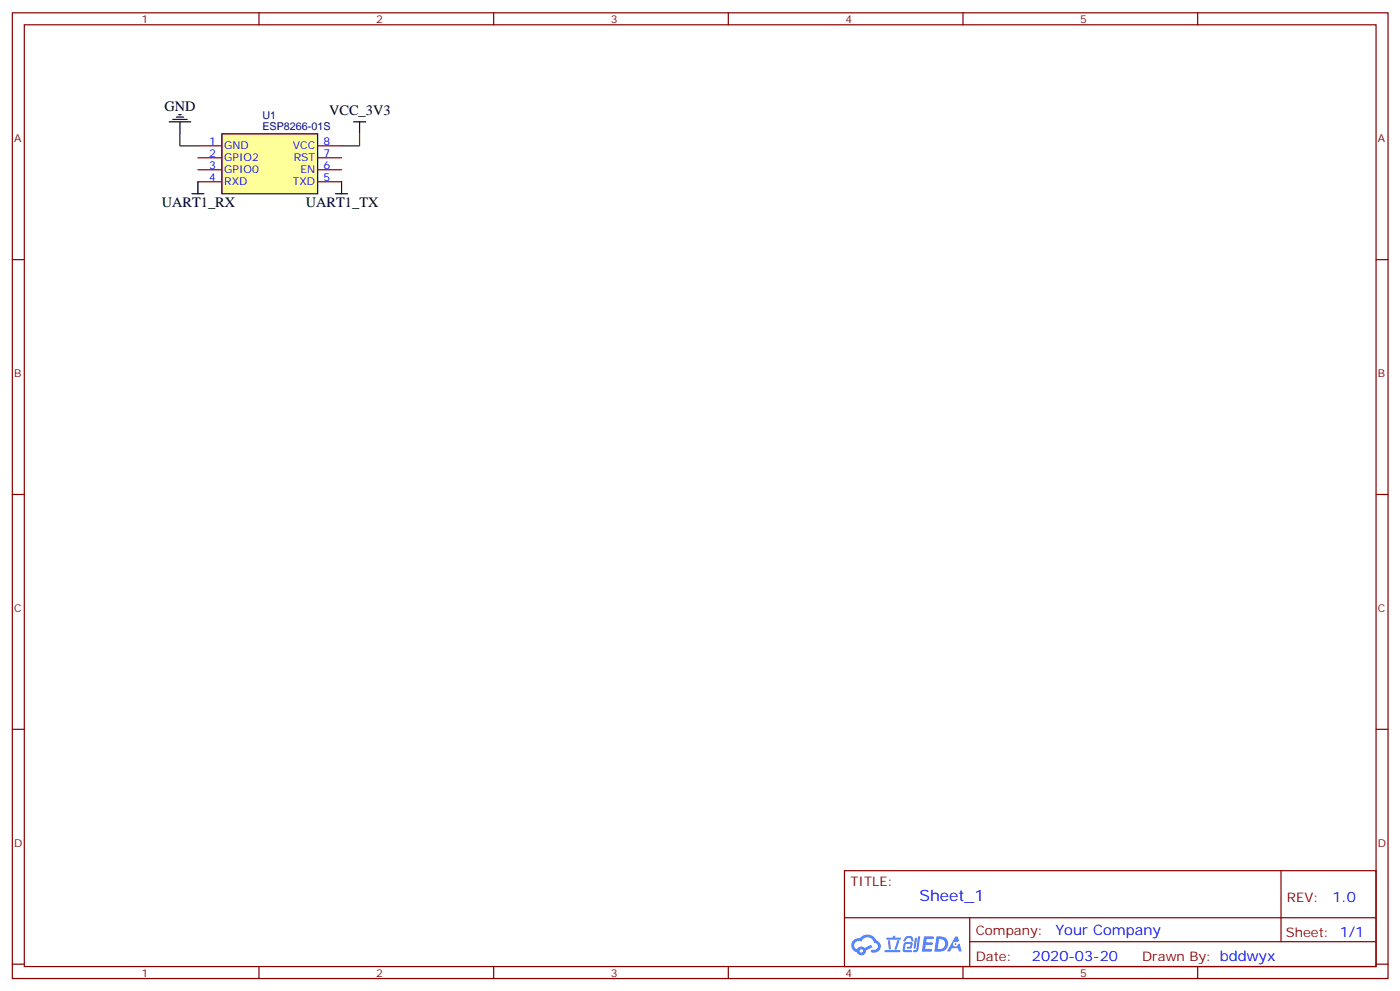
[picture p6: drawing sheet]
<svg xmlns="http://www.w3.org/2000/svg" width="413mm" height="292mm" viewBox="0 0 413 292" stroke-linecap="round" stroke-linejoin="round" font-family="sans-serif">
<g fill="none" stroke="#870000" stroke-width=".35">
<path d="M3.6 3.8h405.4v284.3h-405.4zM7.2 7.3h398.2v277.3h-398.2zM76.3 3.8v3.5M145.5 3.8v3.5M214.6 3.8v3.5M283.7 3.8v3.5M352.9 3.8v3.5M3.6 76.4h3.6M405.4 76.4h3.6M3.6 145.6h3.6M405.4 145.6h3.6M3.6 214.7h3.6"/>
<path d="M405.4 214.7h3.6M248.8 256.4h156.6v28.2h-156.6zM377.4 256.4v20.9M248.8 270.2h156.5M285.7 277.3h119.6M285.7 270.2v14.1M3.6 283.9h3.6M76.3 284.6v3.5M145.5 284.6v3.5M214.6 284.6v3.5M283.7 284.6v3.5M352.9 284.6v3.5"/>
<path d="M405.4 283.9h3.6"/>
</g>
<g fill="#5487ff">
<path d="M272.3 275.7h2.5l.3 .2-.1 .5-2 .1-.1 .9h1.6l.4 .4-.4 .4h-1.7l-.2 1.2 1.9 .1 .2 .3-.2 .3-2.9 .1z"/>
<path d="M281.5 275.8h.7l.4 1.3-.7 .3a.74 .74 0 0 0-1.1 .3 .74 .74 0 0 0 .5 1 .74 .74 0 0 0 .9-.6l.6-.3 .6 2.3h-.9l-.2-.9h-1.8l-.6 .9h-.9z"/>
<path d="M269.6 276.1h.6l-.4 3a.31 .31 0 0 1-.3 .2 .31 .31 0 0 1-.3-.3z"/>
<path d="M270.5 275.7h.6l-.5 3.9a.89 .89 0 0 1-.7 .7 .89 .89 0 0 1-.9-.3l1-.4z"/>
<path d="M266.9 275.8l.6-.2 1.2 .1 .5 1.3-.6 .2-.4-1-1 .2a.95 .95 0 0 1-1 .8l-.1-.2z"/>
<path d="M266.5 277.5l1.8-.2a1.04 1.04 0 0 1 .6 1.1 1.04 1.04 0 0 1-.8 .9h-.7a.29 .29 0 0 1-.3-.3 .29 .29 0 0 1 .4-.3h.6l.2-.8-1.4 .1-.3 1.7 1.9 .1a.29 .29 0 0 1 .2 .3 .29 .29 0 0 1-.3 .3l-2-.1-.4-.3 .2-2z"/>
<path d="M260.6 279.8h4.4a.3 .3 0 0 1 .3 .3 .3 .3 0 0 1-.3 .3h-4.3z"/>
<path d="M264.4 276.8h.6l-.5 1.7a1.02 1.02 0 0 1-.7 1.1l-.2-.2z"/>
<path d="M261.6 276.9h.6l.3 2.4-.3 .3-.3-.2z"/>
<path d="M261.2 276.1h1.9l.2-.6h.5l-.1 .6h1.5a.29 .29 0 0 1 .3 .3 .29 .29 0 0 1-.3 .2h-3.9z"/>
<path d="M275.9 275.7l-.6 4.5h1.4a2.27 2.27 0 0 0 2.7-2.3 2.27 2.27 0 0 0-2.7-2.2zM276.7 276.5a1.5 1.5 0 0 1 1.8 1.5 1.5 1.5 0 0 1-1.9 1.4h-.3z"/>
<path d="M251.5 276.9a2.09 2.09 0 0 0 1 3.5 1.37 1.37 0 0 0 1.5 .9 1.37 1.37 0 0 0 1.1-1.4l2-1-.5-.7-1.8 .9a1.4 1.4 0 0 0-2.3 .4 1.32 1.32 0 0 1-.6-1.8 1.32 1.32 0 0 1 1.9-.5 2.02 2.02 0 0 1 2-1.2 2.02 2.02 0 0 1 1.8 1.6 1.09 1.09 0 0 1 1.1 1.4 1.09 1.09 0 0 1-1.6 .7 .41 .41 0 0 0-.5 .3 .41 .41 0 0 0 .4 .5 1.89 1.89 0 0 0 2.4-1.2 1.89 1.89 0 0 0-1.2-2.4 2.98 2.98 0 0 0-5-.7l-1 .2zM253.3 280a.52 .52 0 0 1 1 0 .52 .52 0 0 1-1 0z"/>
<circle cx="281.5" cy="278" r=".28"/>
</g>
<path d="M65.4 39.4h28.2v17.6h-28.2z" fill="#ff9" stroke="#000" stroke-width=".35"/>
<path d="M58.3 42.9h7.1M58.3 46.5h7.1M58.3 50h7.1M58.3 53.5h7.1M93.6 42.9h7M93.6 46.5h7M93.6 50h7M93.6 53.5h7" fill="none" stroke="#870000" stroke-width=".35"/>
<path d="M49.8 35.9h6.4M50.9 35.2h4.2M52 34.5h2.1M52.7 33.8h.7M53 35.9v3.5M104.2 35.9h3.5M105.9 35.9v3.5M56.6 57h3.5M58.3 53.5v3.5M98.9 57h3.5M100.6 53.5v3.5" fill="none" stroke="#000" stroke-width=".35"/>
<path d="M53 39.4v3.5h5.3M105.9 39.4v3.5h-5.3" fill="none" stroke="#008700" stroke-width=".35"/>
<text font-size="4.6" fill="#00f" x="270.9" y="265.4">Sheet_1</text>
<g font-size="4.2">
<text x="48.4" y="32.7">GND</text>
<text x="97" y="33.8">VCC_3V3</text>
<text x="47.7" y="61">UART1_RX</text>
<text x="90.1" y="61">UART1_TX</text>
</g>
<g font-size="4.2" fill="#00f">
<text x="392.6" y="265.6">1.0</text>
<text x="311" y="275.2">Your Company</text>
<text x="304.1" y="283">2020-03-20</text>
</g>
<g font-size="3.9" fill="#800">
<text x="250.6" y="260.9">TITLE:</text>
<text x="379.2" y="265.6">REV:</text>
<text x="287.5" y="275.1">Company:</text>
<text x="378.9" y="275.8">Sheet: 1/1</text>
<text x="287.5" y="282.8">Date:</text>
<text x="336.5" y="282.9">Drawn By: bddwyx</text>
</g>
<g font-size="3.2" fill="#800">
<text x="41.7" y="6.8">1</text>
<text x="110.9" y="6.8">2</text>
<text x="180" y="6.8">3</text>
<text x="249.2" y="6.8">4</text>
<text x="318.3" y="6.8">5</text>
<text x="4.2" y="41.9">A</text>
<text x="406" y="41.9">A</text>
<text x="4.2" y="111">B</text>
<text x="406" y="111">B</text>
<text x="4.2" y="180.2">C</text>
<text x="406" y="180.2">C</text>
<text x="4.2" y="249.3">D</text>
<text x="406" y="249.3">D</text>
<text x="41.7" y="287.6">1</text>
<text x="110.9" y="287.6">2</text>
<text x="180" y="287.6">3</text>
<text x="249.2" y="287.6">4</text>
<text x="318.3" y="287.6">5</text>
</g>
<g font-size="3.2" fill="#000080">
<text x="77.3" y="35.1">U1</text>
<text x="77.3" y="38.3">ESP8266-01S</text>
</g>
<g font-size="3.2" fill="#00f">
<text x="61.6" y="42.6">1</text>
<text x="61.6" y="46.1">2</text>
<text x="66.1" y="44">GND</text>
<text x="66.1" y="47.5">GPIO2</text>
<text x="86.3" y="44">VCC</text>
<text x="86.6" y="47.5">RST</text>
<text x="95.4" y="46.1">7</text>
<text x="95.4" y="42.6">8</text>
<text x="61.6" y="49.6">3</text>
<text x="61.6" y="53.2">4</text>
<text x="66.1" y="51">GPIO0</text>
<text x="88.5" y="51">EN</text>
<text x="95.4" y="53.2">5</text>
<text x="95.4" y="49.6">6</text>
<text x="66.1" y="54.6">RXD</text>
<text x="86.3" y="54.6">TXD</text>
</g>
</svg>
